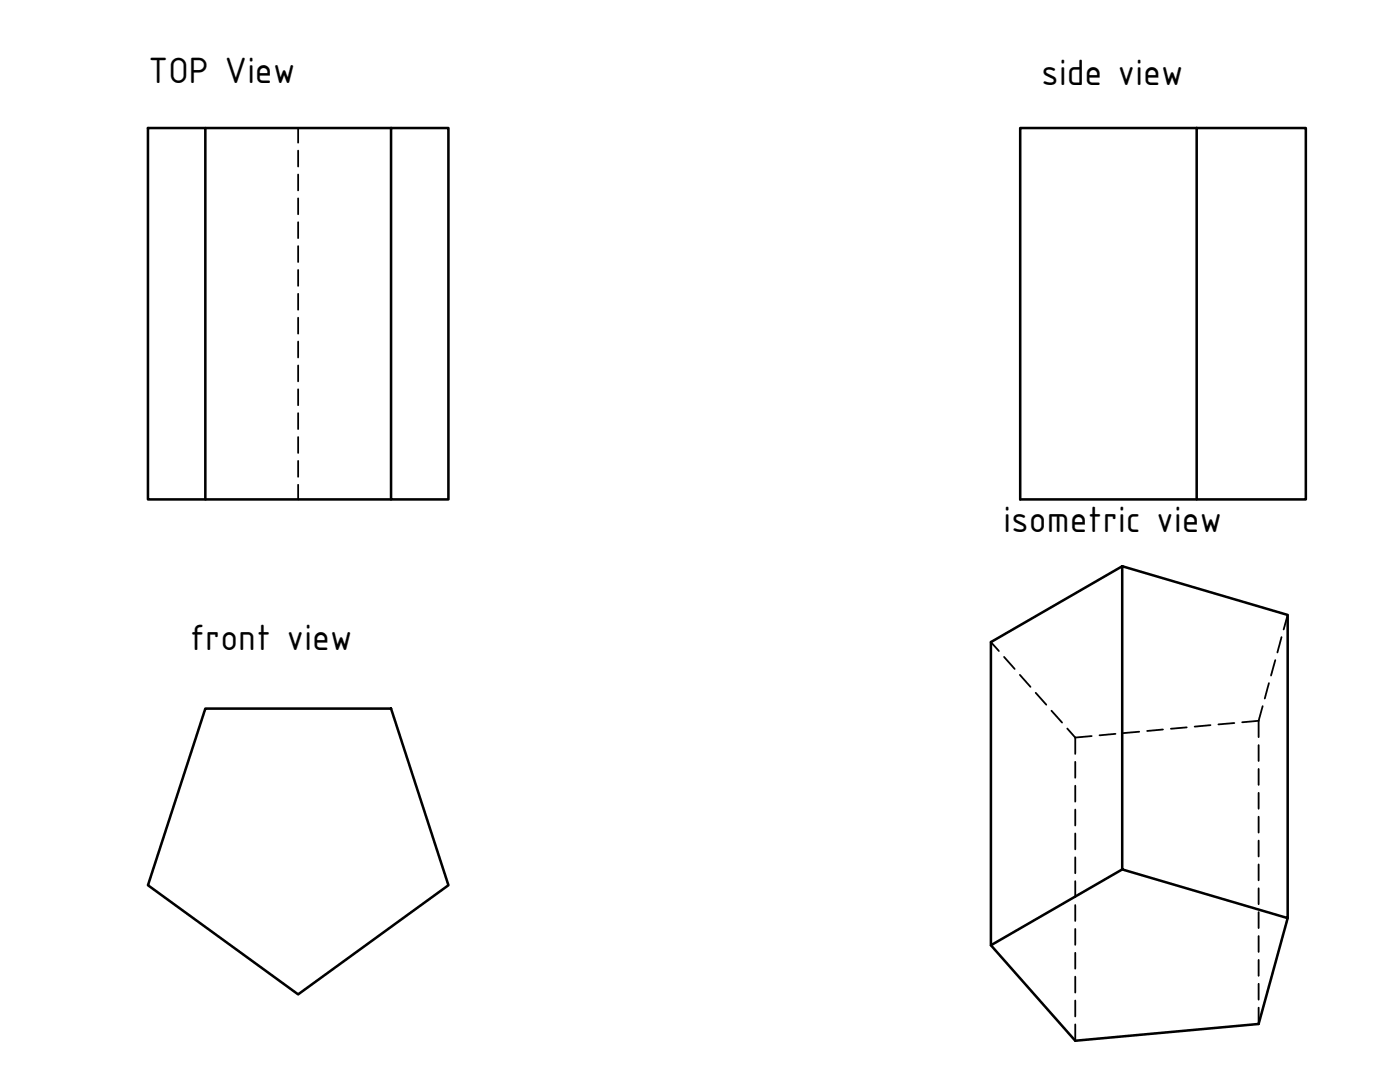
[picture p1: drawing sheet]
<svg xmlns="http://www.w3.org/2000/svg" width="279mm" height="216mm" viewBox="0 0 279 216" stroke-linecap="round" stroke-linejoin="round" font-family="sans-serif">
<!-- layer: MD_Visible -->
<path d="M29.5 25.5h11.5v74.2h-11.5zM41 25.5h37M78 25.5h11.5v74.2h-11.5zM238.8 25.5h21.8v74.2h-21.8zM238.8 25.5h-35.2v74.2h35.2M41 99.7h37M224 113l-26.2 15.1v60.5l16.8 19.1 36.6-3.4 5.8-21.1M224 113l33 9.7v60.5l-33-9.7zM41 141.4h37l11.5 35.2-30 21.8-30-21.8zM224 173.5l-26.2 15.1" fill="none" stroke="#000" stroke-width=".51"/>
<!-- layer: MD_Hidden -->
<g fill="none" stroke="#000" stroke-width=".36">
<path d="M59.5 25.5v3M59.5 30.1v3.1M59.5 34.8v3.2M59.5 39.6v3.2M59.5 44.3v3.2M59.5 49.1v3.2M59.5 53.9v3.1M59.5 58.6v3.2M59.5 63.4v3.2M59.5 68.2v3.1M59.5 72.9v3.2M59.5 77.7v3.2"/>
<path d="M59.5 82.4v3.2M59.5 87.2v3.2M59.5 92v3.1M59.5 96.7v3M197.8 128.1l1.5 1.8M200.4 131.1l2.1 2.4M203.5 134.7l2.2 2.4M206.7 138.2l2.1 2.4M253.2 136.3l-.8 3.1M254.5 131.7l-.8 3.1M255.8 127.1l-.9 3.1M257 122.7l-.8 2.9"/>
<path d="M209.8 141.8l2.2 2.4M213 145.4l1.6 1.8M214.6 147.2v3.2M214.6 152v3.2M214.6 156.8v3.2M217.9 146.9l-3.3 .3M222.6 146.4l-3.2 .3M227.4 146l-3.2 .3M232.1 145.6l-3.2 .3M236.8 145.1l-3.1 .3M241.6 144.7l-3.2 .3M246.3 144.3l-3.1 .2"/>
<path d="M251.2 143.8l-3.3 .3M251.2 143.8v3.3M251.2 148.7v3.1M251.2 153.4v3.2M251.2 158.2v3.2M252 140.9l-.8 2.9M214.6 161.5v3.2M214.6 166.3v3.2M214.6 171.1v3.1M214.6 175.8v3.2M251.2 163v3.1M251.2 167.7v3.2"/>
<path d="M251.2 172.5v3.2M251.2 177.2v3.2M214.6 180.6v3.2M214.6 185.4v3.1M214.6 190.1v3.2M214.6 194.9v3.2M214.6 199.6v3.2M251.2 182v3.2M251.2 186.8v3.1M251.2 191.5v3.2M251.2 196.3v3.2M214.6 204.4v3.3"/>
<path d="M251.2 201.1v3.2"/>
</g>
<g font-size="7.9">
<text x="29.5" y="16.5">TOP View</text>
<text x="207.8" y="17.1">side view</text>
<text x="200.3" y="106.1">isometric view</text>
<text x="37.9" y="129.8">front view</text>
</g>
</svg>
